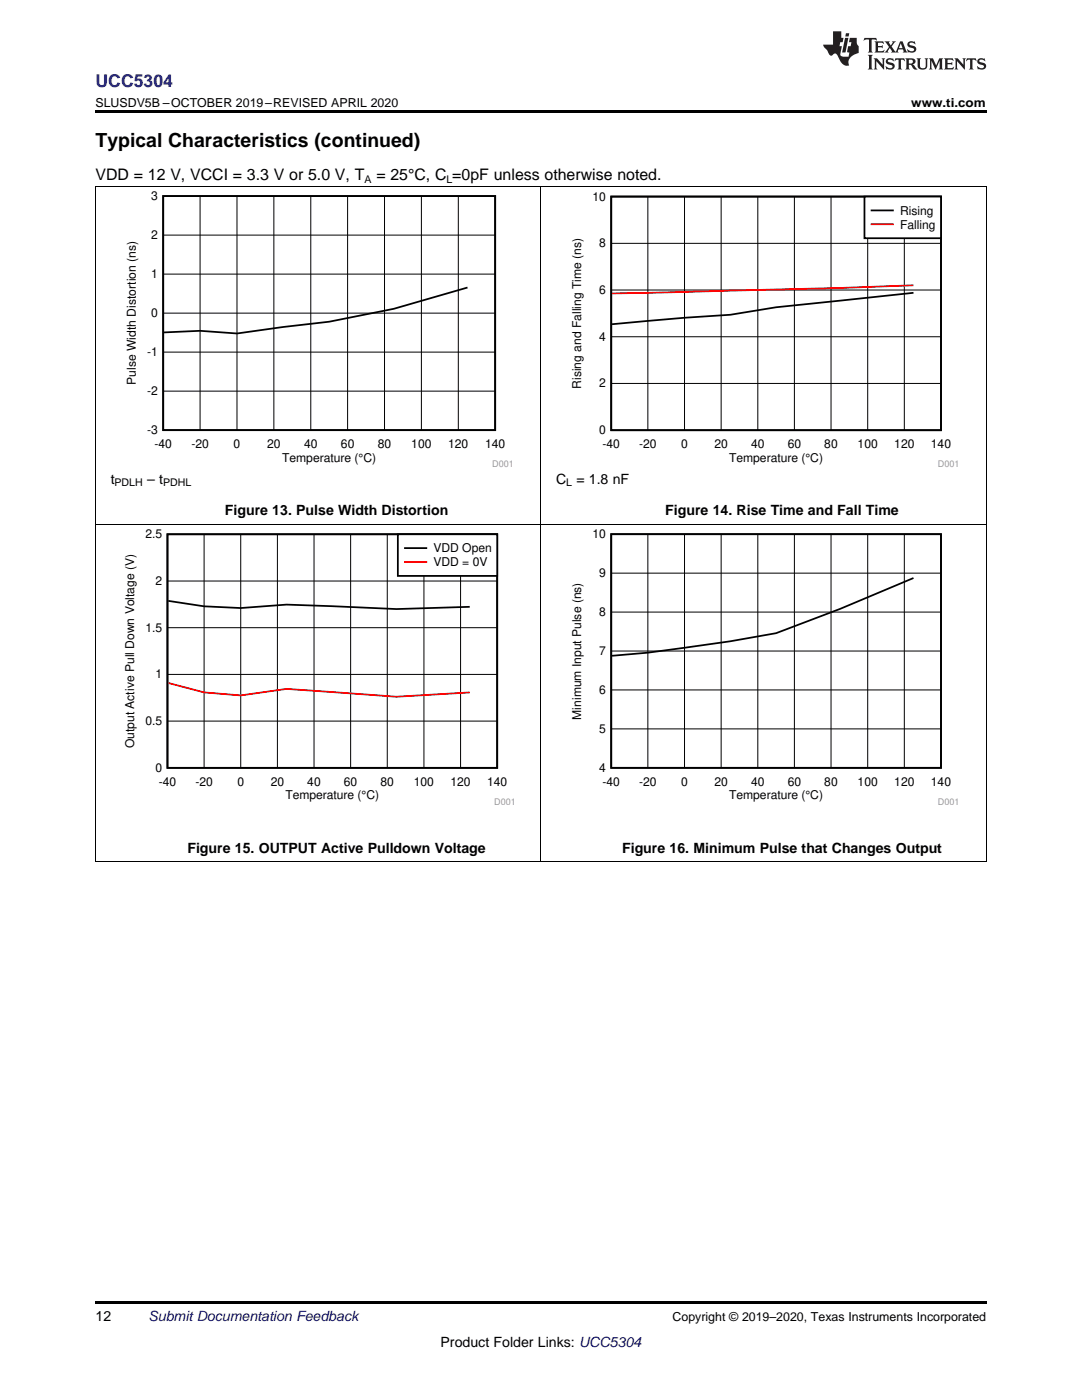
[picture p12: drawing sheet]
<svg xmlns="http://www.w3.org/2000/svg" width="216mm" height="279mm" viewBox="0 0 216 279" stroke-linecap="round" stroke-linejoin="round" font-family="sans-serif">
<path d="M19 259.7h177.8v.5h-177.8z" fill="#000"/>
<path d="M19.1 104.6v67.4M107.9 104.6v67.4M196.8 104.6v67.4M19 172h177.8" fill="none" stroke="#000" stroke-width=".2"/>
<path d="M24.4 105.7h78.2v55h-78.2z" fill-rule="evenodd" fill="#fff"/>
<path d="M33.4 106.6h65.8v46.6h-65.8zM33.6 119.9l7.1 1.1 7.3 .3 9.2-.6 21.9 .9 14.6-.5" fill="none" stroke="#000" stroke-width=".35"/>
<path d="M33.4 116h65.8M40.7 106.6v46.6M48 106.6v46.6M55.4 106.6v46.6M62.7 106.6v46.6M70 106.6v46.6M77.3 106.6v46.6M84.6 106.6v46.6M91.9 106.6v46.6M33.4 134.6h65.8M33.4 125.3h65.8M33.4 143.9h65.8" fill="none" stroke="#000" stroke-width=".2"/>
<path d="M33.6 136.3l7.1 1.9 7.3 .6 9.2-1.3 21.9 1.5 14.6-.8" fill="none" stroke="#f00" stroke-width=".35"/>
<path d="M79.4 106.6h19.8v8.3h-19.8z" fill-rule="evenodd" fill="#fff"/>
<path d="M79.4 106.6h19.8v8.3h-19.8zM80.8 109.4h4.3" fill="none" stroke="#000" stroke-width=".35"/>
<path d="M80.8 112.1h4.3" fill="none" stroke="#f00" stroke-width=".35"/>
<path d="M113.6 105.6h77.5v55.1h-77.5z" fill-rule="evenodd" fill="#fff"/>
<path d="M122 106.6h65.8v46.6h-65.8zM182.3 115.4l-14.7 6.1-12.7 4.9a348.5 348.5 0 0 1-32.8 4.5" fill="none" stroke="#000" stroke-width=".35"/>
<g fill="none" stroke="#000" stroke-width=".2">
<path d="M19.1 37.3v67.3M107.9 37.3v67.3M196.8 37.3v67.3M19 104.6h177.8M122 114.4h65.8M129.3 106.6v46.6M136.6 106.6v46.6M143.9 106.6v46.6M151.2 106.6v46.6M158.5 106.6v46.6M165.8 106.6v46.6M173.1 106.6v46.6"/>
<path d="M180.4 106.6v46.6M122 137.7h65.8M122 129.9h65.8M122 122.2h65.8M122 145.5h65.8"/>
</g>
<path d="M24.7 38.2h77.5v55.1h-77.5z" fill-rule="evenodd" fill="#fff"/>
<path d="M32.6 39.1h66.2v46.7h-66.2zM93.3 57.4l-14.7 4.2-12.9 2.6-9.2 1.1-9.2 1.3-7.4-.6-7.2 .3" fill="none" stroke="#000" stroke-width=".35"/>
<g fill="none" stroke="#000" stroke-width=".2">
<path d="M39.9 39.1v46.8M47.3 39.1v46.8M54.6 39.1v46.8M62 39.1v46.8M69.4 39.1v46.8M76.7 39.1v46.8M84.1 39.1v46.8M91.5 39.1v46.8M32.6 54.7h66.2M32.6 46.9h66.2M32.6 78.1h66.2M32.6 70.3h66.2"/>
<path d="M32.6 62.5h66.2"/>
</g>
<path d="M113.6 38.3h77.5v55h-77.5z" fill-rule="evenodd" fill="#fff"/>
<path d="M122 39.2h65.8v46.7h-65.8zM182.3 58.4l-27.4 2.9-9.2 1.5-9.1 .6-14.5 1.3" fill="none" stroke="#000" stroke-width=".35"/>
<path d="M129.3 39.2v46.7M136.6 39.2v46.7M143.9 39.2v46.7M151.2 39.2v46.7M158.5 39.2v46.7M165.8 39.2v46.7M173.1 39.2v46.7M180.4 39.2v46.7M122 57.9h65.8M122 48.6h65.8M122 76.5h65.8M122 67.2h65.8" fill="none" stroke="#000" stroke-width=".2"/>
<path d="M182.3 56.9l-14.7 .6-45.5 1.1" fill="none" stroke="#f00" stroke-width=".35"/>
<path d="M172.5 39.2h15.3v8.3h-15.3z" fill-rule="evenodd" fill="#fff"/>
<path d="M172.5 39.2h15.3v8.3h-15.3zM173.9 42h4.3" fill="none" stroke="#000" stroke-width=".35"/>
<path d="M173.9 44.8h4.3" fill="none" stroke="#f00" stroke-width=".35"/>
<path d="M19 37.2h177.8" fill="none" stroke="#000" stroke-width=".2"/>
<path d="M19 22h177.8v.5h-177.8z" fill="#000"/>
<g fill="#231f20">
<path d="M172.5 7.6l-.1 .5 .4-.2h.6v.1v2.1l-.2 .4h.9l-.2-.4v-2.1l.1-.1h.5l.5 .2-.2-.5zM174.5 8.3l.2 .3v1.5l-.2 .4h1.8l.2-.6a1.04 1.04 0 0 1-1.3 .2v-.7h.6l.3 .2v-.6l-.3 .2h-.6v-.6l.8-.1 .4 .3-.2-.5zM176.5 8.3l.9 1.1-.9 1.1h.8l-.2-.2 .4-.7 .5 .7-.2 .2h1.5l-.2-.2 .2-.4h.9l.1 .4-.2 .2h1l-.3-.3-.7-1.9h-.5l-.9 2-.8-1 .9-1h-.8l.1 .3-.4 .5-.3-.6 .1-.2zM179.7 8.6l.4 1h-.7zM181.3 8.4a.63 .63 0 0 0-.2 .7 .63 .63 0 0 0 .6 .4l.6 .2 .1 .2a.75 .75 0 0 1-.7 .4 .75 .75 0 0 1-.6-.5l.1 .7 .1-.1a1.11 1.11 0 0 0 1.5-.6 1.13 1.13 0 0 0-1.2-.8l-.1-.4a1.04 1.04 0 0 1 1.2 .2l-.2-.5-.2 .1-.4-.2zM173.2 10.9l.2 .4v2.2l-.2 .4h1l-.3-.4v-2.2l.3-.4zM174.3 11.6l.3 .4v1.5l-.3 .4h.8l-.2-.4v-1.3l1.5 1.7v-1.9l.2-.4h-.7l.2 .4v.9l-1.1-1.3zM177 11.8a.62 .62 0 0 0-.2 .7 .62 .62 0 0 0 .6 .4l.6 .1 .1 .3a.76 .76 0 0 1-.7 .3 .76 .76 0 0 1-.7-.4l.2 .7 .1-.1a1.11 1.11 0 0 0 1.5-.6 1.13 1.13 0 0 0-1.2-.8l-.1-.4a1.04 1.04 0 0 1 1.2 .2l-.2-.6-.2 .1-.5-.1zM178.7 11.6l-.2 .6a.61 .61 0 0 1 .8-.3v1.6l-.2 .4h.9l-.2-.4v-1.6a.63 .63 0 0 1 .7 .3l-.1-.6zM180.6 11.6l.3 .4v1.5l-.3 .4h1l-.2-.2-.1-.8 .6 .2a.76 .76 0 0 0 1.2 .7l-1-1a.58 .58 0 0 0 .6-.5 .58 .58 0 0 0-.5-.6zM181.4 11.9h.1a.45 .45 0 0 1 .5 .1 .45 .45 0 0 1 .1 .5l-.8 .2zM182.9 11.6l.2 .2a2.17 2.17 0 0 0 .3 1.9 .99 .99 0 0 0 1.6-.6v-1.1l.2-.4h-.7l.2 .2a1.92 1.92 0 0 1-.2 1.8 .6 .6 0 0 1-.9-.5v-1.1l.2-.4zM185.4 11.6l.2 .4v1.5l-.2 .4h.7l-.2-.4v-1.4l.8 1.8 .8-1.8v1.4l-.2 .4h.9l-.2-.4v-1.5l.2-.4h-.8l-.6 1.5-.6-1.5zM188.4 11.6l.2 .4v1.5l-.2 .4h1.8l.1-.6a1.04 1.04 0 0 1-1.2 .1v-.6h.5l.4 .2v-.6l-.4 .2h-.5v-.7h.8l.3 .3-.1-.6zM190.5 11.6l.2 .4v1.5l-.2 .4h.7l-.2-.4v-1.3l1.5 1.7v-1.9l.2-.4h-.7l.2 .4v.9l-1.1-1.3zM192.9 11.6l-.1 .6a.61 .61 0 0 1 .7-.3l.1 1.6-.3 .4h1l-.3-.4 .1-1.6a.63 .63 0 0 1 .7 .3l-.1-.6zM195.2 11.8a.62 .62 0 0 0-.2 .7 .62 .62 0 0 0 .6 .4l.6 .1 .1 .3a.76 .76 0 0 1-.7 .3 .76 .76 0 0 1-.6-.4l.1 .7 .1-.1a1.11 1.11 0 0 0 1.6-.6 1.13 1.13 0 0 0-1.3-.8l-.1-.4a1.04 1.04 0 0 1 1.2 .2l-.1-.6-.2 .1-.5-.1z"/>
<path d="M166.2 6.3v2.6h-1.9v.4l.8 .9a.91 .91 0 0 0 1 .8 .56 .56 0 0 1 .5-.3 .56 .56 0 0 1 .5 .3l.4 .8a1.53 1.53 0 0 0 1.9 1.2 1.54 1.54 0 0 1 1-2.1l.9-.3v-1.4a1.52 1.52 0 0 1-.4-1.6h-1.3l-.2 .8h.5l-.2 .8h-.5l-.1 1v.2l.4 .1-.2 .8a1.93 1.93 0 0 1-1.6-.3l.3-1.8h-.5l.2-.8h.4l.2-.8h-.4v-1.3zM168.6 7.6l-.6 2.9h.7l.6-2.9zM168.8 6.6l-.1 .7h.6l.2-.7z"/>
</g>
<text font-size="3.9" x="19" y="29.3">Typical Characteristics (continued)</text>
<text font-size="3.5" fill="#00f" x="19" y="17.3">UCC5304</text>
<g font-size="3.2">
<text x="19" y="36">VDD = 12 V, VCCI = 3.3 V or 5.0 V, T</text>
<text x="75.1" y="36">= 25°C, C =0pF unless otherwise noted.</text>
</g>
<g font-size="2.8">
<text x="22.1" y="96.5">t</text>
<text x="29.4" y="96.5">– t</text>
<text x="111" y="96.5">C</text>
<text x="115" y="96.5">= 1.8 nF</text>
<text x="44.9" y="102.9">Figure 13. Pulse Width Distortion</text>
<text x="132.8" y="102.9">Figure 14. Rise Time and Fall Time</text>
<text x="37.4" y="170.3">Figure 15. OUTPUT Active Pulldown Voltage</text>
<text x="124.1" y="170.3">Figure 16. Minimum Pulse that Changes Output</text>
<text x="19" y="263.6">12</text>
<text x="87.9" y="268.9">Product Folder Links: UCC5304</text>
</g>
<text font-size="2.8" fill="#0000c8" x="29.6" y="263.6">Submit Documentation Feedback</text>
<g font-size="2.5">
<text x="19" y="21.4">SLUSDV5B –OCTOBER 2019–REVISED APRIL 2020</text>
<text x="181.8" y="21.4">www.ti.com</text>
<text x="134.2" y="263.6">Copyright © 2019–2020, Texas Instruments Incorporated</text>
</g>
<g font-size="2.4">
<text x="30.1" y="39.9">3</text>
<text x="118.2" y="40">10</text>
<text x="30.1" y="47.7">2</text>
<text x="179.6" y="42.8">Rising</text>
<text x="179.6" y="45.6">Falling</text>
<text x="119.6" y="49.4">8</text>
<text x="30.1" y="55.5">1</text>
<text x="119.6" y="58.7">6</text>
<text x="30.1" y="63.3">0</text>
<text x="29.3" y="71.1">-1</text>
<text x="119.6" y="68">4</text>
<text x="27.1" y="76.8" transform="rotate(-90 27.1 76.8)">Pulse Width Distortion (ns)</text>
<text x="116" y="77.6" transform="rotate(-90 116 77.6)">Rising and Falling Time (ns)</text>
<text x="119.6" y="77.3">2</text>
<text x="29.3" y="78.9">-2</text>
<text x="29.3" y="86.6">-3</text>
<text x="30.8" y="89.4">-40</text>
<text x="38.2" y="89.4">-20</text>
<text x="46.6" y="89.4">0</text>
<text x="53.3" y="89.4">20</text>
<text x="60.7" y="89.4">40</text>
<text x="68" y="89.4">60</text>
<text x="75.4" y="89.4">80</text>
<text x="82.1" y="89.4">100</text>
<text x="89.4" y="89.4">120</text>
<text x="96.8" y="89.4">140</text>
<text x="119.6" y="86.7">0</text>
<text x="120.2" y="89.4">-40</text>
<text x="127.5" y="89.4">-20</text>
<text x="135.9" y="89.4">0</text>
<text x="142.6" y="89.4">20</text>
<text x="149.9" y="89.4">40</text>
<text x="157.2" y="89.4">60</text>
<text x="164.5" y="89.4">80</text>
<text x="171.1" y="89.4">100</text>
<text x="178.4" y="89.4">120</text>
<text x="185.8" y="89.4">140</text>
<text x="56.3" y="92.2">Temperature (°C)</text>
<text x="145.5" y="92.2">Temperature (°C)</text>
<text x="29" y="107.4">2.5</text>
<text x="118.2" y="107.4">10</text>
<text x="86.5" y="110.2">VDD Open</text>
<text x="86.5" y="113">VDD = 0V</text>
<text x="31" y="116.8">2</text>
<text x="119.6" y="115.2">9</text>
<text x="119.6" y="122.9">8</text>
<text x="29" y="126.1">1.5</text>
<text x="119.6" y="130.7">7</text>
<text x="31" y="135.4">1</text>
<text x="116" y="143.6" transform="rotate(-90 116 143.6)">Minimum Input Pulse (ns)</text>
<text x="119.6" y="138.5">6</text>
<text x="26.8" y="149.3" transform="rotate(-90 26.8 149.3)">Output Active Pull Down Voltage (V)</text>
<text x="29" y="144.7">0.5</text>
<text x="119.6" y="146.3">5</text>
<text x="31" y="154">0</text>
<text x="119.6" y="154">4</text>
<text x="31.7" y="156.8">-40</text>
<text x="39" y="156.8">-20</text>
<text x="47.4" y="156.8">0</text>
<text x="54" y="156.8">20</text>
<text x="56.9" y="159.5">Temperature (°C)</text>
<text x="61.3" y="156.8">40</text>
<text x="68.6" y="156.8">60</text>
<text x="75.9" y="156.8">80</text>
<text x="82.6" y="156.8">100</text>
<text x="89.9" y="156.8">120</text>
<text x="97.2" y="156.8">140</text>
<text x="120.2" y="156.8">-40</text>
<text x="127.5" y="156.8">-20</text>
<text x="135.9" y="156.8">0</text>
<text x="142.6" y="156.8">20</text>
<text x="145.5" y="159.5">Temperature (°C)</text>
<text x="149.9" y="156.8">40</text>
<text x="157.2" y="156.8">60</text>
<text x="164.5" y="156.8">80</text>
<text x="171.1" y="156.8">100</text>
<text x="178.4" y="156.8">120</text>
<text x="185.8" y="156.8">140</text>
</g>
<g font-size="2.1">
<text x="72.7" y="36.6">A</text>
<text x="89.1" y="36.6">L</text>
<text x="22.9" y="97.1">PDLH</text>
<text x="32.5" y="97.1">PDHL</text>
<text x="113" y="97.1">L</text>
</g>
<g font-size="1.8" fill="#999">
<text x="98.2" y="93.2">D001</text>
<text x="187.2" y="93.2">D001</text>
<text x="98.6" y="160.6">D001</text>
<text x="187.2" y="160.6">D001</text>
</g>
</svg>
